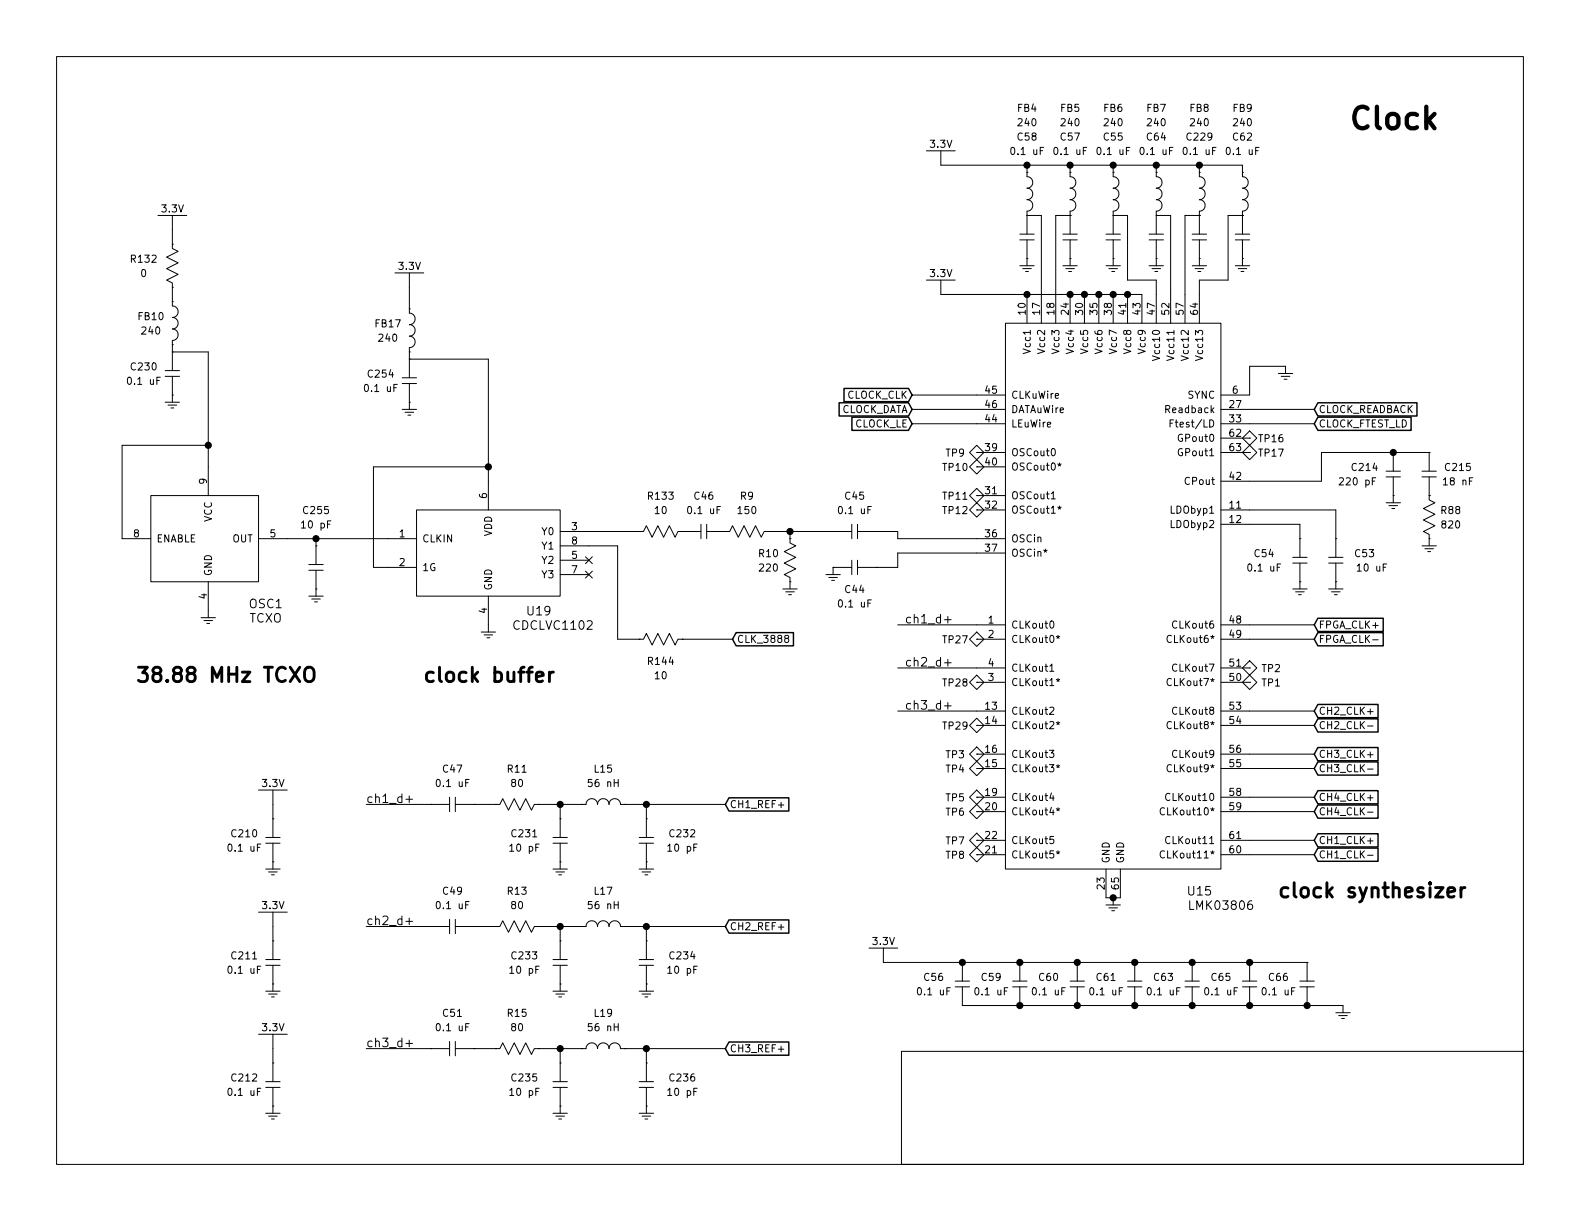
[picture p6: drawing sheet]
EESchema Schematic File Version 2
LIBS:GNSS_Firehose
LIBS:GNSS_Firehose-cache
EELAYER 25 0
EELAYER END
$Descr USLetter 11000 8500
encoding utf-8
Sheet 6 10
Title ""
Date ""
Rev ""
Comp ""
Comment1 ""
Comment2 ""
Comment3 ""
Comment4 ""
$EndDescr
$Comp
L TCXO OSC1
U 1 1
P 1450 3750
F 0 "OSC1" H 1850 3300 60  0000 C CNN
F 1 "TCXO" H 1850 3200 60  0000 C CNN
F 2 "footprints:D75J" H 1450 3750 60  0001 C CNN
F 3 "" H 1450 3750 60  0001 C CNN
	1    1450 3750
	1    0    0    -1  
$EndComp
$Comp
L LMK03806 U15
U 1 1
P 8400 3700
F 0 "U15" H 8350 1200 60  0000 C CNN
F 1 "LMK03806" H 8500 1100 60  0000 C CNN
F 2 "footprints:LLP64_EP" H 7900 3700 60  0001 C CNN
F 3 "" H 7900 3700 60  0001 C CNN
	1    8400 3700
	1    0    0    -1  
$EndComp
$Comp
L L FB10
U 1 1
P 1200 2250
F 0 "FB10" V 1150 2100 50  0000 C CNN
F 1 "240" V 1250 2100 50  0000 C CNN
F 2 "footprints:0402" H 1200 2250 50  0001 C CNN
F 3 "" H 1200 2250 50  0001 C CNN
	1    1200 2250
	0    1    1    0   
$EndComp
$Comp
L C C230
U 1 1
P 1200 2600
F 0 "C230" V 1150 2400 50  0000 C CNN
F 1 "0.1 uF" V 1250 2400 50  0000 C CNN
F 2 "footprints:0402" H 1200 2600 50  0001 C CNN
F 3 "" H 1200 2600 50  0001 C CNN
	1    1200 2600
	0    1    1    0   
$EndComp
$Comp
L GND #PWR0123
U 1 1
P 1200 2800
F 0 "#PWR0123" H 1400 2700 50  0001 C CNN
F 1 "GND" H 1400 2600 50  0001 C CNN
F 2 "" H 1200 2800 50  0001 C CNN
F 3 "" H 1200 2800 50  0001 C CNN
	1    1200 2800
	1    0    0    -1  
$EndComp
$Comp
L R R132
U 1 1
P 1200 1850
F 0 "R132" V 1150 1650 50  0000 C CNN
F 1 "0" V 1250 1650 50  0000 C CNN
F 2 "footprints:0603" H 1200 1850 50  0001 C CNN
F 3 "" H 1200 1850 50  0001 C CNN
	1    1200 1850
	0    1    1    0   
$EndComp
$Comp
L GND #PWR0124
U 1 1
P 1450 4300
F 0 "#PWR0124" H 1650 4200 50  0001 C CNN
F 1 "GND" H 1650 4100 50  0001 C CNN
F 2 "" H 1450 4300 50  0001 C CNN
F 3 "" H 1450 4300 50  0001 C CNN
	1    1450 4300
	1    0    0    -1  
$EndComp
$Comp
L C C255
U 1 1
P 2200 3950
F 0 "C255" V 1800 3950 50  0000 C CNN
F 1 "10 pF" V 1900 3950 50  0000 C CNN
F 2 "footprints:0402" H 2200 3950 50  0001 C CNN
F 3 "" H 2200 3950 50  0001 C CNN
	1    2200 3950
	0    1    1    0   
$EndComp
$Comp
L GND #PWR0125
U 1 1
P 2200 4150
F 0 "#PWR0125" H 2400 4050 50  0001 C CNN
F 1 "GND" H 2400 3950 50  0001 C CNN
F 2 "" H 2200 4150 50  0001 C CNN
F 3 "" H 2200 4150 50  0001 C CNN
	1    2200 4150
	1    0    0    -1  
$EndComp
$Comp
L GND #PWR0126
U 1 1
P 3400 4400
F 0 "#PWR0126" H 3600 4300 50  0001 C CNN
F 1 "GND" H 3600 4200 50  0001 C CNN
F 2 "" H 3400 4400 50  0001 C CNN
F 3 "" H 3400 4400 50  0001 C CNN
	1    3400 4400
	1    0    0    -1  
$EndComp
$Comp
L L FB17
U 1 1
P 2850 2300
F 0 "FB17" V 2800 2150 50  0000 C CNN
F 1 "240" V 2900 2150 50  0000 C CNN
F 2 "footprints:0402" H 2850 2300 50  0001 C CNN
F 3 "" H 2850 2300 50  0001 C CNN
	1    2850 2300
	0    1    1    0   
$EndComp
$Comp
L C C254
U 1 1
P 2850 2650
F 0 "C254" V 2800 2450 50  0000 C CNN
F 1 "0.1 uF" V 2900 2450 50  0000 C CNN
F 2 "footprints:0402" H 2850 2650 50  0001 C CNN
F 3 "" H 2850 2650 50  0001 C CNN
	1    2850 2650
	0    1    1    0   
$EndComp
$Comp
L GND #PWR0127
U 1 1
P 2850 2850
F 0 "#PWR0127" H 3050 2750 50  0001 C CNN
F 1 "GND" H 3050 2650 50  0001 C CNN
F 2 "" H 2850 2850 50  0001 C CNN
F 3 "" H 2850 2850 50  0001 C CNN
	1    2850 2850
	1    0    0    -1  
$EndComp
NoConn ~ 4100 3900
NoConn ~ 4100 4000
$Comp
L R R133
U 1 1
P 4600 3700
F 0 "R133" H 4600 3950 50  0000 C CNN
F 1 "10" H 4600 3850 50  0000 C CNN
F 2 "footprints:0603" H 4600 3700 50  0001 C CNN
F 3 "" H 4600 3700 50  0001 C CNN
	1    4600 3700
	1    0    0    -1  
$EndComp
$Comp
L C C46
U 1 1
P 4900 3700
F 0 "C46" H 4900 3950 50  0000 C CNN
F 1 "0.1 uF" H 4900 3850 50  0000 C CNN
F 2 "footprints:0402" H 4900 3700 50  0001 C CNN
F 3 "" H 4900 3700 50  0001 C CNN
	1    4900 3700
	1    0    0    -1  
$EndComp
$Comp
L R R9
U 1 1
P 5200 3700
F 0 "R9" H 5200 3950 50  0000 C CNN
F 1 "150" H 5200 3850 50  0000 C CNN
F 2 "footprints:0402" H 5200 3700 50  0001 C CNN
F 3 "" H 5200 3700 50  0001 C CNN
	1    5200 3700
	1    0    0    -1  
$EndComp
$Comp
L R R10
U 1 1
P 5500 3900
F 0 "R10" V 5450 3750 50  0000 C CNN
F 1 "220" V 5550 3750 50  0000 C CNN
F 2 "footprints:0402" H 5500 3900 50  0001 C CNN
F 3 "" H 5500 3900 50  0001 C CNN
	1    5500 3900
	0    1    1    0   
$EndComp
$Comp
L C C45
U 1 1
P 5950 3700
F 0 "C45" H 5950 3950 50  0000 C CNN
F 1 "0.1 uF" H 5950 3850 50  0000 C CNN
F 2 "footprints:0402" H 5950 3700 50  0001 C CNN
F 3 "" H 5950 3700 50  0001 C CNN
	1    5950 3700
	1    0    0    -1  
$EndComp
$Comp
L R R144
U 1 1
P 4600 4450
F 0 "R144" H 4600 4300 50  0000 C CNN
F 1 "10" H 4600 4200 50  0000 C CNN
F 2 "footprints:0402" H 4600 4450 50  0001 C CNN
F 3 "" H 4600 4450 50  0001 C CNN
	1    4600 4450
	1    0    0    -1  
$EndComp
$Comp
L C C44
U 1 1
P 5950 3950
F 0 "C44" H 5950 3800 50  0000 C CNN
F 1 "0.1 uF" H 5950 3700 50  0000 C CNN
F 2 "footprints:0402" H 5950 3950 50  0001 C CNN
F 3 "" H 5950 3950 50  0001 C CNN
	1    5950 3950
	1    0    0    -1  
$EndComp
$Comp
L L FB4
U 1 1
P 7150 1350
F 0 "FB4" V 6550 1350 50  0000 C CNN
F 1 "240" V 6650 1350 50  0000 C CNN
F 2 "footprints:0402" H 7150 1350 50  0001 C CNN
F 3 "" H 7150 1350 50  0001 C CNN
	1    7150 1350
	0    1    1    0   
$EndComp
$Comp
L C C58
U 1 1
P 7150 1650
F 0 "C58" V 6450 1650 50  0000 C CNN
F 1 "0.1 uF" V 6550 1650 50  0000 C CNN
F 2 "footprints:0402" H 7150 1650 50  0001 C CNN
F 3 "" H 7150 1650 50  0001 C CNN
	1    7150 1650
	0    1    1    0   
$EndComp
$Comp
L GND #PWR0128
U 1 1
P 7150 1850
F 0 "#PWR0128" H 7350 1750 50  0001 C CNN
F 1 "GND" H 7350 1650 50  0001 C CNN
F 2 "" H 7150 1850 50  0001 C CNN
F 3 "" H 7150 1850 50  0001 C CNN
	1    7150 1850
	1    0    0    -1  
$EndComp
$Comp
L test_point TP9
U 1 1
P 6800 3150
F 0 "TP9" H 6650 3150 50  0000 C CNN
F 1 "test_point" H 6800 3000 50  0001 C CNN
F 2 "footprints:TP_SMT" H 6800 3150 50  0001 C CNN
F 3 "" H 6800 3150 50  0001 C CNN
	1    6800 3150
	1    0    0    -1  
$EndComp
$Comp
L test_point TP10
U 1 1
P 6800 3250
F 0 "TP10" H 6650 3250 50  0000 C CNN
F 1 "test_point" H 6800 3100 50  0001 C CNN
F 2 "footprints:TP_SMT" H 6800 3250 50  0001 C CNN
F 3 "" H 6800 3250 50  0001 C CNN
	1    6800 3250
	1    0    0    -1  
$EndComp
$Comp
L test_point TP11
U 1 1
P 6800 3450
F 0 "TP11" H 6650 3450 50  0000 C CNN
F 1 "test_point" H 6800 3300 50  0001 C CNN
F 2 "footprints:TP_SMT" H 6800 3450 50  0001 C CNN
F 3 "" H 6800 3450 50  0001 C CNN
	1    6800 3450
	1    0    0    -1  
$EndComp
$Comp
L test_point TP12
U 1 1
P 6800 3550
F 0 "TP12" H 6650 3550 50  0000 C CNN
F 1 "test_point" H 6800 3400 50  0001 C CNN
F 2 "footprints:TP_SMT" H 6800 3550 50  0001 C CNN
F 3 "" H 6800 3550 50  0001 C CNN
	1    6800 3550
	1    0    0    -1  
$EndComp
$Comp
L C C214
U 1 1
P 9700 3300
F 0 "C214" V 9650 3100 50  0000 C CNN
F 1 "220 pF" V 9750 3050 50  0000 C CNN
F 2 "footprints:0402" H 9700 3300 50  0001 C CNN
F 3 "" H 9700 3300 50  0001 C CNN
	1    9700 3300
	0    1    1    0   
$EndComp
$Comp
L C C215
U 1 1
P 9950 3300
F 0 "C215" V 9900 3500 50  0000 C CNN
F 1 "18 nF" V 10000 3500 50  0000 C CNN
F 2 "footprints:0603" H 9950 3300 50  0001 C CNN
F 3 "" H 9950 3300 50  0001 C CNN
	1    9950 3300
	0    1    1    0   
$EndComp
$Comp
L R R88
U 1 1
P 9950 3600
F 0 "R88" V 9900 3750 50  0000 C CNN
F 1 "820" V 10000 3750 50  0000 C CNN
F 2 "footprints:0402" H 9950 3600 50  0001 C CNN
F 3 "" H 9950 3600 50  0001 C CNN
	1    9950 3600
	0    1    1    0   
$EndComp
$Comp
L C C54
U 1 1
P 9050 3900
F 0 "C54" V 9000 3650 50  0000 C CNN
F 1 "0.1 uF" V 9100 3650 50  0000 C CNN
F 2 "footprints:0402" H 9050 3900 50  0001 C CNN
F 3 "" H 9050 3900 50  0001 C CNN
	1    9050 3900
	0    1    1    0   
$EndComp
$Comp
L C C53
U 1 1
P 9300 3900
F 0 "C53" V 9250 4100 50  0000 C CNN
F 1 "10 uF" V 9350 4150 50  0000 C CNN
F 2 "footprints:0805" H 9300 3900 50  0001 C CNN
F 3 "" H 9300 3900 50  0001 C CNN
	1    9300 3900
	0    1    1    0   
$EndComp
$Comp
L GND #PWR0129
U 1 1
P 9950 3800
F 0 "#PWR0129" H 10150 3700 50  0001 C CNN
F 1 "GND" H 10150 3600 50  0001 C CNN
F 2 "" H 9950 3800 50  0001 C CNN
F 3 "" H 9950 3800 50  0001 C CNN
	1    9950 3800
	1    0    0    -1  
$EndComp
$Comp
L GND #PWR0130
U 1 1
P 9700 3500
F 0 "#PWR0130" H 9900 3400 50  0001 C CNN
F 1 "GND" H 9900 3300 50  0001 C CNN
F 2 "" H 9700 3500 50  0001 C CNN
F 3 "" H 9700 3500 50  0001 C CNN
	1    9700 3500
	1    0    0    -1  
$EndComp
$Comp
L GND #PWR0131
U 1 1
P 9300 4100
F 0 "#PWR0131" H 9500 4000 50  0001 C CNN
F 1 "GND" H 9500 3900 50  0001 C CNN
F 2 "" H 9300 4100 50  0001 C CNN
F 3 "" H 9300 4100 50  0001 C CNN
	1    9300 4100
	1    0    0    -1  
$EndComp
$Comp
L GND #PWR0132
U 1 1
P 9050 4100
F 0 "#PWR0132" H 9250 4000 50  0001 C CNN
F 1 "GND" H 9250 3900 50  0001 C CNN
F 2 "" H 9050 4100 50  0001 C CNN
F 3 "" H 9050 4100 50  0001 C CNN
	1    9050 4100
	1    0    0    -1  
$EndComp
$Comp
L GND #PWR0133
U 1 1
P 7750 6300
F 0 "#PWR0133" H 7950 6200 50  0001 C CNN
F 1 "GND" H 7950 6100 50  0001 C CNN
F 2 "" H 7750 6300 50  0001 C CNN
F 3 "" H 7750 6300 50  0001 C CNN
	1    7750 6300
	1    0    0    -1  
$EndComp
$Comp
L GND #PWR0134
U 1 1
P 5800 4000
F 0 "#PWR0134" H 6000 3900 50  0001 C CNN
F 1 "GND" H 6000 3800 50  0001 C CNN
F 2 "" H 5800 4000 50  0001 C CNN
F 3 "" H 5800 4000 50  0001 C CNN
	1    5800 4000
	1    0    0    -1  
$EndComp
$Comp
L GND #PWR0135
U 1 1
P 5500 4100
F 0 "#PWR0135" H 5700 4000 50  0001 C CNN
F 1 "GND" H 5700 3900 50  0001 C CNN
F 2 "" H 5500 4100 50  0001 C CNN
F 3 "" H 5500 4100 50  0001 C CNN
	1    5500 4100
	1    0    0    -1  
$EndComp
Text Notes 950  4750 0    100  ~ 20
38.88 MHz TCXO
Text Notes 2950 4750 0    100  ~ 20
clock buffer
Text Notes 8900 6250 0    100  ~ 20
clock synthesizer
$Comp
L L FB5
U 1 1
P 7450 1350
F 0 "FB5" V 6850 1350 50  0000 C CNN
F 1 "240" V 6950 1350 50  0000 C CNN
F 2 "footprints:0402" H 7450 1350 50  0001 C CNN
F 3 "" H 7450 1350 50  0001 C CNN
	1    7450 1350
	0    1    1    0   
$EndComp
$Comp
L C C57
U 1 1
P 7450 1650
F 0 "C57" V 6750 1650 50  0000 C CNN
F 1 "0.1 uF" V 6850 1650 50  0000 C CNN
F 2 "footprints:0402" H 7450 1650 50  0001 C CNN
F 3 "" H 7450 1650 50  0001 C CNN
	1    7450 1650
	0    1    1    0   
$EndComp
$Comp
L GND #PWR0136
U 1 1
P 7450 1850
F 0 "#PWR0136" H 7650 1750 50  0001 C CNN
F 1 "GND" H 7650 1650 50  0001 C CNN
F 2 "" H 7450 1850 50  0001 C CNN
F 3 "" H 7450 1850 50  0001 C CNN
	1    7450 1850
	1    0    0    -1  
$EndComp
$Comp
L L FB6
U 1 1
P 7750 1350
F 0 "FB6" V 7150 1350 50  0000 C CNN
F 1 "240" V 7250 1350 50  0000 C CNN
F 2 "footprints:0402" H 7750 1350 50  0001 C CNN
F 3 "" H 7750 1350 50  0001 C CNN
	1    7750 1350
	0    1    1    0   
$EndComp
$Comp
L C C55
U 1 1
P 7750 1650
F 0 "C55" V 7050 1650 50  0000 C CNN
F 1 "0.1 uF" V 7150 1650 50  0000 C CNN
F 2 "footprints:0402" H 7750 1650 50  0001 C CNN
F 3 "" H 7750 1650 50  0001 C CNN
	1    7750 1650
	0    1    1    0   
$EndComp
$Comp
L GND #PWR0137
U 1 1
P 7750 1850
F 0 "#PWR0137" H 7950 1750 50  0001 C CNN
F 1 "GND" H 7950 1650 50  0001 C CNN
F 2 "" H 7750 1850 50  0001 C CNN
F 3 "" H 7750 1850 50  0001 C CNN
	1    7750 1850
	1    0    0    -1  
$EndComp
$Comp
L L FB7
U 1 1
P 8050 1350
F 0 "FB7" V 7450 1350 50  0000 C CNN
F 1 "240" V 7550 1350 50  0000 C CNN
F 2 "footprints:0402" H 8050 1350 50  0001 C CNN
F 3 "" H 8050 1350 50  0001 C CNN
	1    8050 1350
	0    1    1    0   
$EndComp
$Comp
L C C64
U 1 1
P 8050 1650
F 0 "C64" V 7350 1650 50  0000 C CNN
F 1 "0.1 uF" V 7450 1650 50  0000 C CNN
F 2 "footprints:0402" H 8050 1650 50  0001 C CNN
F 3 "" H 8050 1650 50  0001 C CNN
	1    8050 1650
	0    1    1    0   
$EndComp
$Comp
L GND #PWR0138
U 1 1
P 8050 1850
F 0 "#PWR0138" H 8250 1750 50  0001 C CNN
F 1 "GND" H 8250 1650 50  0001 C CNN
F 2 "" H 8050 1850 50  0001 C CNN
F 3 "" H 8050 1850 50  0001 C CNN
	1    8050 1850
	1    0    0    -1  
$EndComp
$Comp
L L FB8
U 1 1
P 8350 1350
F 0 "FB8" V 7750 1350 50  0000 C CNN
F 1 "240" V 7850 1350 50  0000 C CNN
F 2 "footprints:0402" H 8350 1350 50  0001 C CNN
F 3 "" H 8350 1350 50  0001 C CNN
	1    8350 1350
	0    1    1    0   
$EndComp
$Comp
L C C229
U 1 1
P 8350 1650
F 0 "C229" V 7650 1650 50  0000 C CNN
F 1 "0.1 uF" V 7750 1650 50  0000 C CNN
F 2 "footprints:0402" H 8350 1650 50  0001 C CNN
F 3 "" H 8350 1650 50  0001 C CNN
	1    8350 1650
	0    1    1    0   
$EndComp
$Comp
L GND #PWR0139
U 1 1
P 8350 1850
F 0 "#PWR0139" H 8550 1750 50  0001 C CNN
F 1 "GND" H 8550 1650 50  0001 C CNN
F 2 "" H 8350 1850 50  0001 C CNN
F 3 "" H 8350 1850 50  0001 C CNN
	1    8350 1850
	1    0    0    -1  
$EndComp
$Comp
L L FB9
U 1 1
P 8650 1350
F 0 "FB9" V 8050 1350 50  0000 C CNN
F 1 "240" V 8150 1350 50  0000 C CNN
F 2 "footprints:0402" H 8650 1350 50  0001 C CNN
F 3 "" H 8650 1350 50  0001 C CNN
	1    8650 1350
	0    1    1    0   
$EndComp
$Comp
L C C62
U 1 1
P 8650 1650
F 0 "C62" V 7950 1650 50  0000 C CNN
F 1 "0.1 uF" V 8050 1650 50  0000 C CNN
F 2 "footprints:0402" H 8650 1650 50  0001 C CNN
F 3 "" H 8650 1650 50  0001 C CNN
	1    8650 1650
	0    1    1    0   
$EndComp
$Comp
L GND #PWR0140
U 1 1
P 8650 1850
F 0 "#PWR0140" H 8850 1750 50  0001 C CNN
F 1 "GND" H 8850 1650 50  0001 C CNN
F 2 "" H 8650 1850 50  0001 C CNN
F 3 "" H 8650 1850 50  0001 C CNN
	1    8650 1850
	1    0    0    -1  
$EndComp
$Comp
L GND #PWR0141
U 1 1
P 8950 2600
F 0 "#PWR0141" H 9150 2500 50  0001 C CNN
F 1 "GND" H 9150 2400 50  0001 C CNN
F 2 "" H 8950 2600 50  0001 C CNN
F 3 "" H 8950 2600 50  0001 C CNN
	1    8950 2600
	1    0    0    -1  
$EndComp
$Comp
L C C47
U 1 1
P 3150 5600
F 0 "C47" H 3150 5850 50  0000 C CNN
F 1 "0.1 uF" H 3150 5750 50  0000 C CNN
F 2 "footprints:0402" H 3150 5600 50  0001 C CNN
F 3 "" H 3150 5600 50  0001 C CNN
	1    3150 5600
	1    0    0    -1  
$EndComp
$Comp
L R R11
U 1 1
P 3600 5600
F 0 "R11" H 3600 5850 50  0000 C CNN
F 1 "80" H 3600 5750 50  0000 C CNN
F 2 "footprints:0402" H 3600 5600 50  0001 C CNN
F 3 "" H 3600 5600 50  0001 C CNN
	1    3600 5600
	1    0    0    -1  
$EndComp
$Comp
L C C231
U 1 1
P 3900 5850
F 0 "C231" V 3850 5600 50  0000 C CNN
F 1 "10 pF" V 3950 5600 50  0000 C CNN
F 2 "footprints:0402" H 3900 5850 50  0001 C CNN
F 3 "" H 3900 5850 50  0001 C CNN
	1    3900 5850
	0    1    1    0   
$EndComp
$Comp
L L L15
U 1 1
P 4200 5600
F 0 "L15" H 4200 5850 50  0000 C CNN
F 1 "56 nH" H 4200 5750 50  0000 C CNN
F 2 "footprints:0603" H 4200 5600 50  0001 C CNN
F 3 "" H 4200 5600 50  0001 C CNN
	1    4200 5600
	1    0    0    -1  
$EndComp
$Comp
L C C232
U 1 1
P 4500 5850
F 0 "C232" V 4450 6100 50  0000 C CNN
F 1 "10 pF" V 4550 6100 50  0000 C CNN
F 2 "footprints:0402" H 4500 5850 50  0001 C CNN
F 3 "" H 4500 5850 50  0001 C CNN
	1    4500 5850
	0    1    1    0   
$EndComp
$Comp
L GND #PWR0142
U 1 1
P 3900 6050
F 0 "#PWR0142" H 4100 5950 50  0001 C CNN
F 1 "GND" H 4100 5850 50  0001 C CNN
F 2 "" H 3900 6050 50  0001 C CNN
F 3 "" H 3900 6050 50  0001 C CNN
	1    3900 6050
	1    0    0    -1  
$EndComp
$Comp
L GND #PWR0143
U 1 1
P 4500 6050
F 0 "#PWR0143" H 4700 5950 50  0001 C CNN
F 1 "GND" H 4700 5850 50  0001 C CNN
F 2 "" H 4500 6050 50  0001 C CNN
F 3 "" H 4500 6050 50  0001 C CNN
	1    4500 6050
	1    0    0    -1  
$EndComp
$Comp
L C C210
U 1 1
P 1900 5850
F 0 "C210" V 1850 5650 50  0000 C CNN
F 1 "0.1 uF" V 1950 5650 50  0000 C CNN
F 2 "footprints:0402" H 1900 5850 50  0001 C CNN
F 3 "" H 1900 5850 50  0001 C CNN
	1    1900 5850
	0    1    1    0   
$EndComp
$Comp
L GND #PWR0144
U 1 1
P 1900 6050
F 0 "#PWR0144" H 2100 5950 50  0001 C CNN
F 1 "GND" H 2100 5850 50  0001 C CNN
F 2 "" H 1900 6050 50  0001 C CNN
F 3 "" H 1900 6050 50  0001 C CNN
	1    1900 6050
	1    0    0    -1  
$EndComp
Text Label 2550 5600 0    60   ~ 0
ch1_d+
$Comp
L C C49
U 1 1
P 3150 6450
F 0 "C49" H 3150 6700 50  0000 C CNN
F 1 "0.1 uF" H 3150 6600 50  0000 C CNN
F 2 "footprints:0402" H 3150 6450 50  0001 C CNN
F 3 "" H 3150 6450 50  0001 C CNN
	1    3150 6450
	1    0    0    -1  
$EndComp
$Comp
L R R13
U 1 1
P 3600 6450
F 0 "R13" H 3600 6700 50  0000 C CNN
F 1 "80" H 3600 6600 50  0000 C CNN
F 2 "footprints:0402" H 3600 6450 50  0001 C CNN
F 3 "" H 3600 6450 50  0001 C CNN
	1    3600 6450
	1    0    0    -1  
$EndComp
$Comp
L C C233
U 1 1
P 3900 6700
F 0 "C233" V 3850 6450 50  0000 C CNN
F 1 "10 pF" V 3950 6450 50  0000 C CNN
F 2 "footprints:0402" H 3900 6700 50  0001 C CNN
F 3 "" H 3900 6700 50  0001 C CNN
	1    3900 6700
	0    1    1    0   
$EndComp
$Comp
L L L17
U 1 1
P 4200 6450
F 0 "L17" H 4200 6700 50  0000 C CNN
F 1 "56 nH" H 4200 6600 50  0000 C CNN
F 2 "footprints:0603" H 4200 6450 50  0001 C CNN
F 3 "" H 4200 6450 50  0001 C CNN
	1    4200 6450
	1    0    0    -1  
$EndComp
$Comp
L C C234
U 1 1
P 4500 6700
F 0 "C234" V 4450 6950 50  0000 C CNN
F 1 "10 pF" V 4550 6950 50  0000 C CNN
F 2 "footprints:0402" H 4500 6700 50  0001 C CNN
F 3 "" H 4500 6700 50  0001 C CNN
	1    4500 6700
	0    1    1    0   
$EndComp
$Comp
L GND #PWR0145
U 1 1
P 3900 6900
F 0 "#PWR0145" H 4100 6800 50  0001 C CNN
F 1 "GND" H 4100 6700 50  0001 C CNN
F 2 "" H 3900 6900 50  0001 C CNN
F 3 "" H 3900 6900 50  0001 C CNN
	1    3900 6900
	1    0    0    -1  
$EndComp
$Comp
L GND #PWR0146
U 1 1
P 4500 6900
F 0 "#PWR0146" H 4700 6800 50  0001 C CNN
F 1 "GND" H 4700 6700 50  0001 C CNN
F 2 "" H 4500 6900 50  0001 C CNN
F 3 "" H 4500 6900 50  0001 C CNN
	1    4500 6900
	1    0    0    -1  
$EndComp
$Comp
L C C211
U 1 1
P 1900 6700
F 0 "C211" V 1850 6500 50  0000 C CNN
F 1 "0.1 uF" V 1950 6500 50  0000 C CNN
F 2 "footprints:0402" H 1900 6700 50  0001 C CNN
F 3 "" H 1900 6700 50  0001 C CNN
	1    1900 6700
	0    1    1    0   
$EndComp
$Comp
L GND #PWR0147
U 1 1
P 1900 6900
F 0 "#PWR0147" H 2100 6800 50  0001 C CNN
F 1 "GND" H 2100 6700 50  0001 C CNN
F 2 "" H 1900 6900 50  0001 C CNN
F 3 "" H 1900 6900 50  0001 C CNN
	1    1900 6900
	1    0    0    -1  
$EndComp
Text Label 2550 6450 0    60   ~ 0
ch2_d+
$Comp
L C C51
U 1 1
P 3150 7300
F 0 "C51" H 3150 7550 50  0000 C CNN
F 1 "0.1 uF" H 3150 7450 50  0000 C CNN
F 2 "footprints:0402" H 3150 7300 50  0001 C CNN
F 3 "" H 3150 7300 50  0001 C CNN
	1    3150 7300
	1    0    0    -1  
$EndComp
$Comp
L R R15
U 1 1
P 3600 7300
F 0 "R15" H 3600 7550 50  0000 C CNN
F 1 "80" H 3600 7450 50  0000 C CNN
F 2 "footprints:0402" H 3600 7300 50  0001 C CNN
F 3 "" H 3600 7300 50  0001 C CNN
	1    3600 7300
	1    0    0    -1  
$EndComp
$Comp
L C C235
U 1 1
P 3900 7550
F 0 "C235" V 3850 7300 50  0000 C CNN
F 1 "10 pF" V 3950 7300 50  0000 C CNN
F 2 "footprints:0402" H 3900 7550 50  0001 C CNN
F 3 "" H 3900 7550 50  0001 C CNN
	1    3900 7550
	0    1    1    0   
$EndComp
$Comp
L L L19
U 1 1
P 4200 7300
F 0 "L19" H 4200 7550 50  0000 C CNN
F 1 "56 nH" H 4200 7450 50  0000 C CNN
F 2 "footprints:0603" H 4200 7300 50  0001 C CNN
F 3 "" H 4200 7300 50  0001 C CNN
	1    4200 7300
	1    0    0    -1  
$EndComp
$Comp
L C C236
U 1 1
P 4500 7550
F 0 "C236" V 4450 7800 50  0000 C CNN
F 1 "10 pF" V 4550 7800 50  0000 C CNN
F 2 "footprints:0402" H 4500 7550 50  0001 C CNN
F 3 "" H 4500 7550 50  0001 C CNN
	1    4500 7550
	0    1    1    0   
$EndComp
$Comp
L GND #PWR0148
U 1 1
P 3900 7750
F 0 "#PWR0148" H 4100 7650 50  0001 C CNN
F 1 "GND" H 4100 7550 50  0001 C CNN
F 2 "" H 3900 7750 50  0001 C CNN
F 3 "" H 3900 7750 50  0001 C CNN
	1    3900 7750
	1    0    0    -1  
$EndComp
$Comp
L GND #PWR0149
U 1 1
P 4500 7750
F 0 "#PWR0149" H 4700 7650 50  0001 C CNN
F 1 "GND" H 4700 7550 50  0001 C CNN
F 2 "" H 4500 7750 50  0001 C CNN
F 3 "" H 4500 7750 50  0001 C CNN
	1    4500 7750
	1    0    0    -1  
$EndComp
$Comp
L C C212
U 1 1
P 1900 7550
F 0 "C212" V 1850 7350 50  0000 C CNN
F 1 "0.1 uF" V 1950 7350 50  0000 C CNN
F 2 "footprints:0402" H 1900 7550 50  0001 C CNN
F 3 "" H 1900 7550 50  0001 C CNN
	1    1900 7550
	0    1    1    0   
$EndComp
$Comp
L GND #PWR0150
U 1 1
P 1900 7750
F 0 "#PWR0150" H 2100 7650 50  0001 C CNN
F 1 "GND" H 2100 7550 50  0001 C CNN
F 2 "" H 1900 7750 50  0001 C CNN
F 3 "" H 1900 7750 50  0001 C CNN
	1    1900 7750
	1    0    0    -1  
$EndComp
Text Label 2550 7300 0    60   ~ 0
ch3_d+
$Comp
L C C56
U 1 1
P 6700 6850
F 0 "C56" V 6650 6650 50  0000 C CNN
F 1 "0.1 uF" V 6750 6650 50  0000 C CNN
F 2 "footprints:0402" H 6700 6850 50  0001 C CNN
F 3 "" H 6700 6850 50  0001 C CNN
	1    6700 6850
	0    1    1    0   
$EndComp
$Comp
L C C59
U 1 1
P 7100 6850
F 0 "C59" V 7050 6650 50  0000 C CNN
F 1 "0.1 uF" V 7150 6650 50  0000 C CNN
F 2 "footprints:0402" H 7100 6850 50  0001 C CNN
F 3 "" H 7100 6850 50  0001 C CNN
	1    7100 6850
	0    1    1    0   
$EndComp
$Comp
L C C60
U 1 1
P 7500 6850
F 0 "C60" V 7450 6650 50  0000 C CNN
F 1 "0.1 uF" V 7550 6650 50  0000 C CNN
F 2 "footprints:0402" H 7500 6850 50  0001 C CNN
F 3 "" H 7500 6850 50  0001 C CNN
	1    7500 6850
	0    1    1    0   
$EndComp
$Comp
L C C61
U 1 1
P 7900 6850
F 0 "C61" V 7850 6650 50  0000 C CNN
F 1 "0.1 uF" V 7950 6650 50  0000 C CNN
F 2 "footprints:0402" H 7900 6850 50  0001 C CNN
F 3 "" H 7900 6850 50  0001 C CNN
	1    7900 6850
	0    1    1    0   
$EndComp
$Comp
L C C63
U 1 1
P 8300 6850
F 0 "C63" V 8250 6650 50  0000 C CNN
F 1 "0.1 uF" V 8350 6650 50  0000 C CNN
F 2 "footprints:0402" H 8300 6850 50  0001 C CNN
F 3 "" H 8300 6850 50  0001 C CNN
	1    8300 6850
	0    1    1    0   
$EndComp
$Comp
L C C65
U 1 1
P 8700 6850
F 0 "C65" V 8650 6650 50  0000 C CNN
F 1 "0.1 uF" V 8750 6650 50  0000 C CNN
F 2 "footprints:0402" H 8700 6850 50  0001 C CNN
F 3 "" H 8700 6850 50  0001 C CNN
	1    8700 6850
	0    1    1    0   
$EndComp
$Comp
L C C66
U 1 1
P 9100 6850
F 0 "C66" V 9050 6650 50  0000 C CNN
F 1 "0.1 uF" V 9150 6650 50  0000 C CNN
F 2 "footprints:0402" H 9100 6850 50  0001 C CNN
F 3 "" H 9100 6850 50  0001 C CNN
	1    9100 6850
	0    1    1    0   
$EndComp
$Comp
L GND #PWR0151
U 1 1
P 9350 7050
F 0 "#PWR0151" H 9550 6950 50  0001 C CNN
F 1 "GND" H 9550 6850 50  0001 C CNN
F 2 "" H 9350 7050 50  0001 C CNN
F 3 "" H 9350 7050 50  0001 C CNN
	1    9350 7050
	1    0    0    -1  
$EndComp
$Comp
L test_point TP27
U 1 1
P 6800 4450
F 0 "TP27" H 6650 4450 50  0000 C CNN
F 1 "test_point" H 6800 4300 50  0001 C CNN
F 2 "footprints:TP_SMT" H 6800 4450 50  0001 C CNN
F 3 "" H 6800 4450 50  0001 C CNN
	1    6800 4450
	1    0    0    -1  
$EndComp
$Comp
L test_point TP28
U 1 1
P 6800 4750
F 0 "TP28" H 6650 4750 50  0000 C CNN
F 1 "test_point" H 6800 4600 50  0001 C CNN
F 2 "footprints:TP_SMT" H 6800 4750 50  0001 C CNN
F 3 "" H 6800 4750 50  0001 C CNN
	1    6800 4750
	1    0    0    -1  
$EndComp
$Comp
L test_point TP29
U 1 1
P 6800 5050
F 0 "TP29" H 6650 5050 50  0000 C CNN
F 1 "test_point" H 6800 4900 50  0001 C CNN
F 2 "footprints:TP_SMT" H 6800 5050 50  0001 C CNN
F 3 "" H 6800 5050 50  0001 C CNN
	1    6800 5050
	1    0    0    -1  
$EndComp
$Comp
L test_point TP3
U 1 1
P 6800 5250
F 0 "TP3" H 6650 5250 50  0000 C CNN
F 1 "test_point" H 6800 5100 50  0001 C CNN
F 2 "footprints:TP_SMT" H 6800 5250 50  0001 C CNN
F 3 "" H 6800 5250 50  0001 C CNN
	1    6800 5250
	1    0    0    -1  
$EndComp
$Comp
L test_point TP4
U 1 1
P 6800 5350
F 0 "TP4" H 6650 5350 50  0000 C CNN
F 1 "test_point" H 6800 5200 50  0001 C CNN
F 2 "footprints:TP_SMT" H 6800 5350 50  0001 C CNN
F 3 "" H 6800 5350 50  0001 C CNN
	1    6800 5350
	1    0    0    -1  
$EndComp
$Comp
L test_point TP5
U 1 1
P 6800 5550
F 0 "TP5" H 6650 5550 50  0000 C CNN
F 1 "test_point" H 6800 5400 50  0001 C CNN
F 2 "footprints:TP_SMT" H 6800 5550 50  0001 C CNN
F 3 "" H 6800 5550 50  0001 C CNN
	1    6800 5550
	1    0    0    -1  
$EndComp
$Comp
L test_point TP6
U 1 1
P 6800 5650
F 0 "TP6" H 6650 5650 50  0000 C CNN
F 1 "test_point" H 6800 5500 50  0001 C CNN
F 2 "footprints:TP_SMT" H 6800 5650 50  0001 C CNN
F 3 "" H 6800 5650 50  0001 C CNN
	1    6800 5650
	1    0    0    -1  
$EndComp
$Comp
L test_point TP7
U 1 1
P 6800 5850
F 0 "TP7" H 6650 5850 50  0000 C CNN
F 1 "test_point" H 6800 5700 50  0001 C CNN
F 2 "footprints:TP_SMT" H 6800 5850 50  0001 C CNN
F 3 "" H 6800 5850 50  0001 C CNN
	1    6800 5850
	1    0    0    -1  
$EndComp
$Comp
L test_point TP8
U 1 1
P 6800 5950
F 0 "TP8" H 6650 5950 50  0000 C CNN
F 1 "test_point" H 6800 5800 50  0001 C CNN
F 2 "footprints:TP_SMT" H 6800 5950 50  0001 C CNN
F 3 "" H 6800 5950 50  0001 C CNN
	1    6800 5950
	1    0    0    -1  
$EndComp
$Comp
L test_point TP2
U 1 1
P 8700 4650
F 0 "TP2" H 8850 4650 50  0000 C CNN
F 1 "test_point" H 8700 4500 50  0001 C CNN
F 2 "footprints:TP_SMT" H 8700 4650 50  0001 C CNN
F 3 "" H 8700 4650 50  0001 C CNN
	1    8700 4650
	1    0    0    -1  
$EndComp
$Comp
L test_point TP1
U 1 1
P 8700 4750
F 0 "TP1" H 8850 4750 50  0000 C CNN
F 1 "test_point" H 8700 4600 50  0001 C CNN
F 2 "footprints:TP_SMT" H 8700 4750 50  0001 C CNN
F 3 "" H 8700 4750 50  0001 C CNN
	1    8700 4750
	1    0    0    -1  
$EndComp
$Comp
L test_point TP16
U 1 1
P 8700 3050
F 0 "TP16" H 8850 3050 50  0000 C CNN
F 1 "test_point" H 8700 2900 50  0001 C CNN
F 2 "footprints:TP_SMT" H 8700 3050 50  0001 C CNN
F 3 "" H 8700 3050 50  0001 C CNN
	1    8700 3050
	1    0    0    -1  
$EndComp
$Comp
L test_point TP17
U 1 1
P 8700 3150
F 0 "TP17" H 8850 3150 50  0000 C CNN
F 1 "test_point" H 8700 3000 50  0001 C CNN
F 2 "footprints:TP_SMT" H 8700 3150 50  0001 C CNN
F 3 "" H 8700 3150 50  0001 C CNN
	1    8700 3150
	1    0    0    -1  
$EndComp
Text Label 6300 4350 0    60   ~ 0
ch1_d+
Text Label 6300 4650 0    60   ~ 0
ch2_d+
Text Label 6300 4950 0    60   ~ 0
ch3_d+
Wire Wire Line
	1200 1700 1200 1600
Wire Wire Line
	1200 2000 1200 2100
Wire Wire Line
	1450 2450 1450 3250
Wire Wire Line
	1200 2400 1200 2450
Wire Wire Line
	1200 2450 1450 2450
Wire Wire Line
	1450 3100 850  3100
Wire Wire Line
	850  3100 850  3750
Connection ~ 1450 3100
Wire Wire Line
	2000 3750 2700 3750
Wire Wire Line
	2850 2150 2850 2000
Wire Wire Line
	2850 2450 2850 2500
Wire Wire Line
	2850 2500 3400 2500
Wire Wire Line
	3400 2500 3400 3350
Wire Wire Line
	3400 3250 2600 3250
Wire Wire Line
	2600 3250 2600 3950
Wire Wire Line
	2600 3950 2700 3950
Connection ~ 3400 3250
Wire Wire Line
	4100 3700 4450 3700
Wire Wire Line
	4100 3800 4300 3800
Wire Wire Line
	4300 3800 4300 4450
Wire Wire Line
	4300 4450 4450 4450
Wire Wire Line
	5350 3700 5800 3700
Wire Wire Line
	5500 3750 5500 3700
Connection ~ 5500 3700
Wire Wire Line
	6100 3700 6250 3700
Wire Wire Line
	6250 3700 6250 3750
Wire Wire Line
	6250 3750 6800 3750
Wire Wire Line
	6100 3950 6250 3950
Wire Wire Line
	6250 3950 6250 3850
Wire Wire Line
	6250 3850 6800 3850
Wire Wire Line
	8650 1150 8650 1200
Wire Wire Line
	7150 1200 7150 1150
Connection ~ 7150 1150
Wire Wire Line
	7450 1150 7450 1200
Connection ~ 7450 1150
Wire Wire Line
	7750 1150 7750 1200
Connection ~ 7750 1150
Wire Wire Line
	8050 1150 8050 1200
Connection ~ 8050 1150
Wire Wire Line
	8350 1150 8350 1200
Connection ~ 8350 1150
Wire Wire Line
	7150 1500 7250 1500
Wire Wire Line
	7250 1500 7250 2050
Wire Wire Line
	7450 1500 7350 1500
Wire Wire Line
	7350 1500 7350 2050
Wire Wire Line
	8050 1950 8050 2050
Wire Wire Line
	7850 1950 8050 1950
Wire Wire Line
	7850 1950 7850 1500
Wire Wire Line
	7850 1500 7750 1500
Wire Wire Line
	8050 1500 8150 1500
Wire Wire Line
	8150 1500 8150 2050
Wire Wire Line
	8350 1500 8250 1500
Wire Wire Line
	8250 1500 8250 2050
Wire Wire Line
	8350 2050 8350 1950
Wire Wire Line
	8350 1950 8550 1950
Wire Wire Line
	8550 1950 8550 1500
Wire Wire Line
	8550 1500 8650 1500
Wire Wire Line
	7700 6250 7800 6250
Connection ~ 7750 6250
Connection ~ 7850 2050
Connection ~ 7750 2050
Connection ~ 7650 2050
Connection ~ 7550 2050
Connection ~ 7450 2050
Connection ~ 7150 2050
Wire Wire Line
	8700 3650 9050 3650
Wire Wire Line
	9050 3650 9050 3750
Wire Wire Line
	8700 3550 9300 3550
Wire Wire Line
	9300 3550 9300 3750
Wire Wire Line
	8700 3350 9200 3350
Wire Wire Line
	9200 3350 9200 3150
Wire Wire Line
	9200 3150 9950 3150
Connection ~ 9700 3150
Wire Wire Line
	8700 2750 8700 2550
Wire Wire Line
	8700 2550 8950 2550
Wire Wire Line
	3000 5600 2550 5600
Wire Wire Line
	3300 5600 3450 5600
Wire Wire Line
	3750 5600 4050 5600
Wire Wire Line
	3900 5700 3900 5600
Connection ~ 3900 5600
Wire Wire Line
	4500 5600 4500 5700
Connection ~ 4500 5600
Wire Wire Line
	1900 5700 1900 5600
Wire Wire Line
	3000 6450 2550 6450
Wire Wire Line
	3300 6450 3450 6450
Wire Wire Line
	3750 6450 4050 6450
Wire Wire Line
	3900 6550 3900 6450
Connection ~ 3900 6450
Wire Wire Line
	4500 6450 4500 6550
Connection ~ 4500 6450
Wire Wire Line
	1900 6550 1900 6450
Wire Wire Line
	3000 7300 2550 7300
Wire Wire Line
	3300 7300 3450 7300
Wire Wire Line
	3750 7300 4050 7300
Wire Wire Line
	3900 7400 3900 7300
Connection ~ 3900 7300
Wire Wire Line
	4500 7300 4500 7400
Connection ~ 4500 7300
Wire Wire Line
	1900 7400 1900 7300
Wire Wire Line
	6800 4350 6250 4350
Wire Wire Line
	6800 4650 6250 4650
Wire Wire Line
	6800 4950 6250 4950
$Comp
L VCC_3.3V #PWR0152
U 1 1
P 1200 1600
F 0 "#PWR0152" H 1380 1370 50  0001 C CNN
F 1 "VCC_3.3V" H 1330 1470 50  0001 C CNN
F 2 "" H 1200 1600 50  0001 C CNN
F 3 "" H 1200 1600 50  0001 C CNN
	1    1200 1600
	1    0    0    -1  
$EndComp
$Comp
L VCC_3.3V #PWR0153
U 1 1
P 2850 2000
F 0 "#PWR0153" H 3030 1770 50  0001 C CNN
F 1 "VCC_3.3V" H 2980 1870 50  0001 C CNN
F 2 "" H 2850 2000 50  0001 C CNN
F 3 "" H 2850 2000 50  0001 C CNN
	1    2850 2000
	1    0    0    -1  
$EndComp
$Comp
L VCC_3.3V #PWR0154
U 1 1
P 1900 5600
F 0 "#PWR0154" H 2080 5370 50  0001 C CNN
F 1 "VCC_3.3V" H 2030 5470 50  0001 C CNN
F 2 "" H 1900 5600 50  0001 C CNN
F 3 "" H 1900 5600 50  0001 C CNN
	1    1900 5600
	1    0    0    -1  
$EndComp
$Comp
L VCC_3.3V #PWR0155
U 1 1
P 1900 6450
F 0 "#PWR0155" H 2080 6220 50  0001 C CNN
F 1 "VCC_3.3V" H 2030 6320 50  0001 C CNN
F 2 "" H 1900 6450 50  0001 C CNN
F 3 "" H 1900 6450 50  0001 C CNN
	1    1900 6450
	1    0    0    -1  
$EndComp
$Comp
L VCC_3.3V #PWR0156
U 1 1
P 1900 7300
F 0 "#PWR0156" H 2080 7070 50  0001 C CNN
F 1 "VCC_3.3V" H 2030 7170 50  0001 C CNN
F 2 "" H 1900 7300 50  0001 C CNN
F 3 "" H 1900 7300 50  0001 C CNN
	1    1900 7300
	1    0    0    -1  
$EndComp
$Comp
L VCC_3.3V #PWR0157
U 1 1
P 6150 6700
F 0 "#PWR0157" H 6330 6470 50  0001 C CNN
F 1 "VCC_3.3V" H 6280 6570 50  0001 C CNN
F 2 "" H 6150 6700 50  0001 C CNN
F 3 "" H 6150 6700 50  0001 C CNN
	1    6150 6700
	1    0    0    -1  
$EndComp
$Comp
L VCC_3.3V #PWR0158
U 1 1
P 6550 2050
F 0 "#PWR0158" H 6730 1820 50  0001 C CNN
F 1 "VCC_3.3V" H 6680 1920 50  0001 C CNN
F 2 "" H 6550 2050 50  0001 C CNN
F 3 "" H 6550 2050 50  0001 C CNN
	1    6550 2050
	1    0    0    -1  
$EndComp
$Comp
L VCC_3.3V #PWR0159
U 1 1
P 6550 1150
F 0 "#PWR0159" H 6730 920 50  0001 C CNN
F 1 "VCC_3.3V" H 6680 1020 50  0001 C CNN
F 2 "" H 6550 1150 50  0001 C CNN
F 3 "" H 6550 1150 50  0001 C CNN
	1    6550 1150
	1    0    0    -1  
$EndComp
Wire Wire Line
	6150 6700 9100 6700
Connection ~ 6700 6700
Connection ~ 7100 6700
Connection ~ 7500 6700
Connection ~ 7900 6700
Connection ~ 8300 6700
Connection ~ 8700 6700
Wire Wire Line
	6550 1150 8650 1150
Wire Wire Line
	6550 2050 7950 2050
Text GLabel 5100 4450 2    50   Input ~ 0
CLK_3888
Text GLabel 5050 5600 2    50   Input ~ 0
CH1_REF+
Text GLabel 5050 6450 2    50   Input ~ 0
CH2_REF+
Text GLabel 5050 7300 2    50   Input ~ 0
CH3_REF+
Wire Wire Line
	4750 4450 5100 4450
Wire Wire Line
	4350 5600 5050 5600
Wire Wire Line
	4350 6450 5050 6450
Wire Wire Line
	4350 7300 5050 7300
Text GLabel 9150 2850 2    50   Input ~ 0
CLOCK_READBACK
Text GLabel 9150 2950 2    50   Input ~ 0
CLOCK_FTEST_LD
Text GLabel 9150 4350 2    50   Input ~ 0
FPGA_CLK+
Text GLabel 9150 4450 2    50   Input ~ 0
FPGA_CLK-
Text GLabel 9150 4950 2    50   Input ~ 0
CH2_CLK+
Text GLabel 9150 5050 2    50   Input ~ 0
CH2_CLK-
Text GLabel 9150 5250 2    50   Input ~ 0
CH3_CLK+
Text GLabel 9150 5350 2    50   Input ~ 0
CH3_CLK-
Text GLabel 9150 5550 2    50   Input ~ 0
CH4_CLK+
Text GLabel 9150 5650 2    50   Input ~ 0
CH4_CLK-
Text GLabel 9150 5850 2    50   Input ~ 0
CH1_CLK+
Text GLabel 9150 5950 2    50   Input ~ 0
CH1_CLK-
Text GLabel 6350 2750 0    50   Input ~ 0
CLOCK_CLK
Text GLabel 6350 2850 0    50   Input ~ 0
CLOCK_DATA
Text GLabel 6350 2950 0    50   Input ~ 0
CLOCK_LE
Wire Wire Line
	6350 2750 6800 2750
Wire Wire Line
	6350 2850 6800 2850
Wire Wire Line
	6350 2950 6800 2950
Wire Wire Line
	8700 2850 9150 2850
Wire Wire Line
	8700 2950 9150 2950
Wire Wire Line
	8700 4350 9150 4350
Wire Wire Line
	8700 4450 9150 4450
Wire Wire Line
	8700 4950 9150 4950
Wire Wire Line
	8700 5050 9150 5050
Wire Wire Line
	8700 5250 9150 5250
Wire Wire Line
	8700 5350 9150 5350
Wire Wire Line
	8700 5550 9150 5550
Wire Wire Line
	8700 5650 9150 5650
Wire Wire Line
	9150 5850 8700 5850
Wire Wire Line
	8700 5950 9150 5950
Wire Wire Line
	2200 3800 2200 3750
Connection ~ 2200 3750
Wire Wire Line
	6700 7000 9350 7000
Connection ~ 7100 7000
Connection ~ 7500 7000
Connection ~ 7900 7000
Connection ~ 8300 7000
Connection ~ 8700 7000
Connection ~ 9100 7000
$Comp
L CDCLVC1102 U19
U 1 1
P 3400 3850
F 0 "U19" H 3750 3450 60  0000 C CNN
F 1 "CDCLVC1102" H 3850 3350 60  0000 C CNN
F 2 "footprints:TSSOP8W" H 3400 3900 60  0001 C CNN
F 3 "" H 3400 3900 60  0001 C CNN
	1    3400 3850
	1    0    0    -1  
$EndComp
Text Notes 9400 900  0    150  ~ 30
Clock
$EndSCHEMATC
